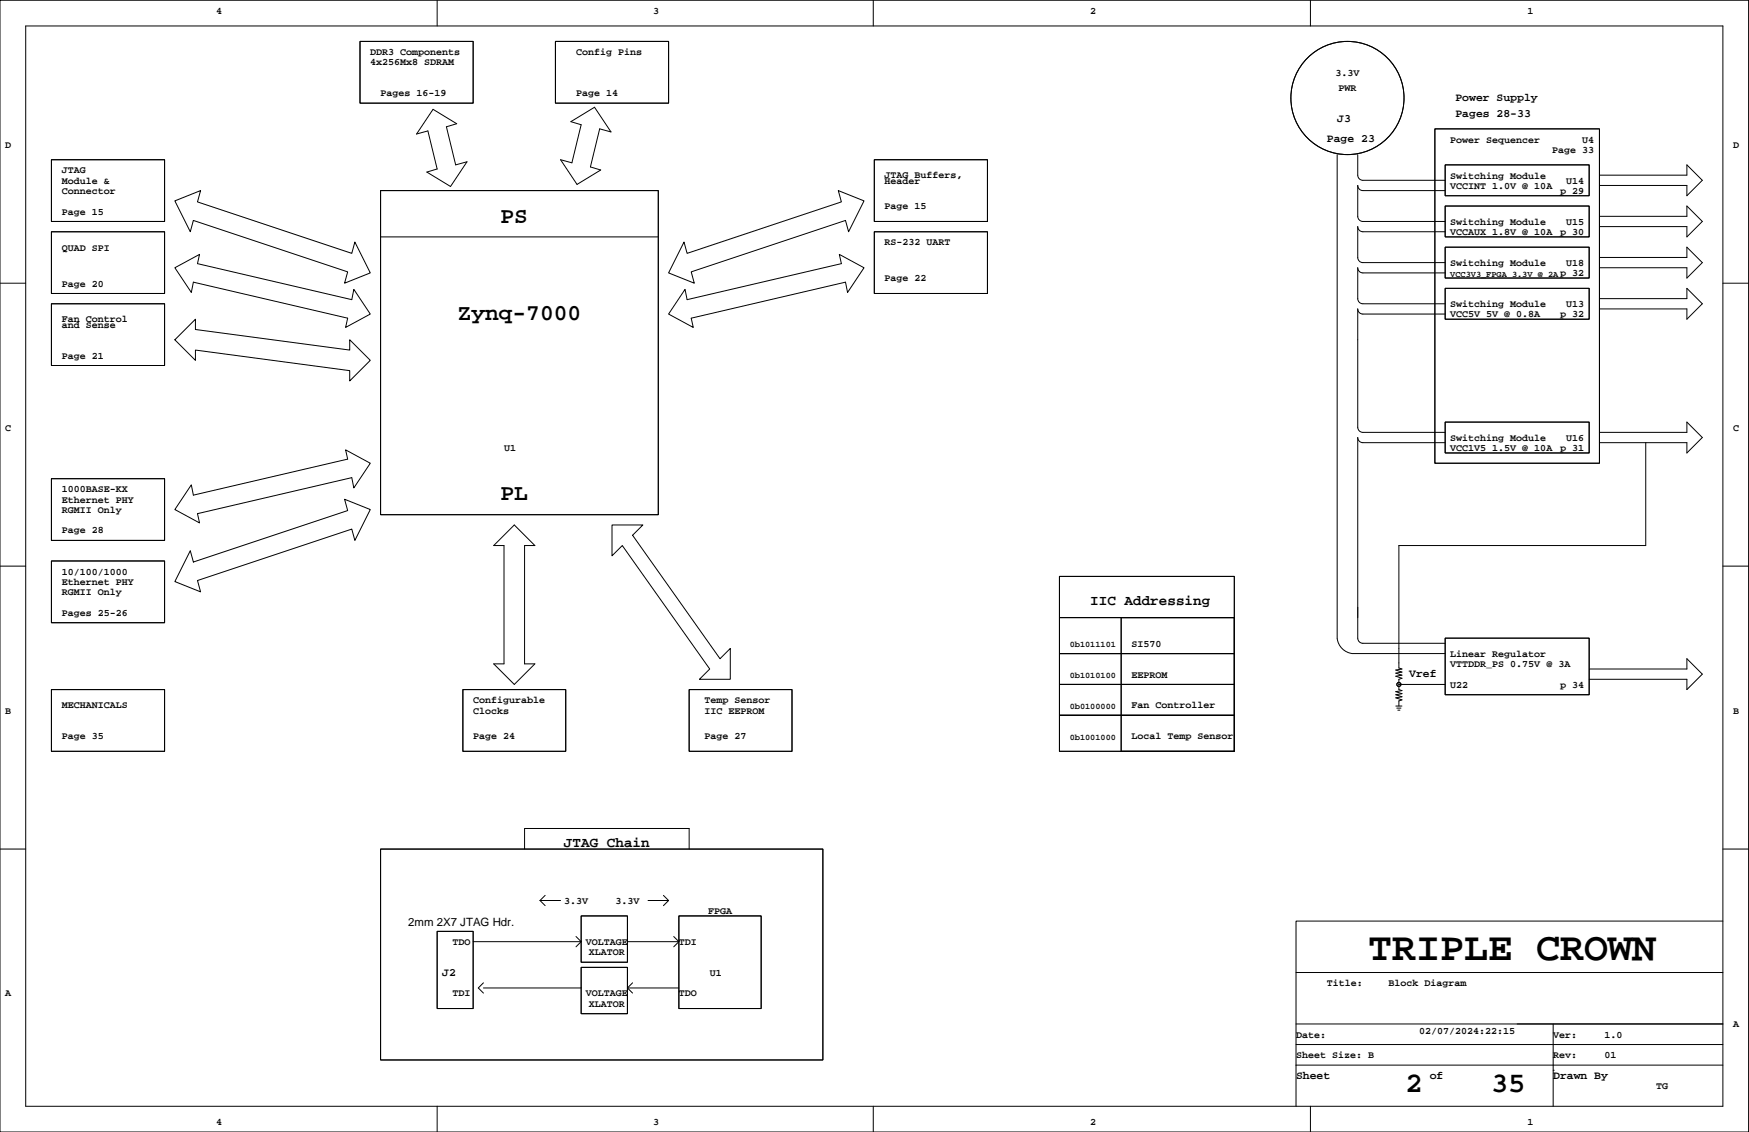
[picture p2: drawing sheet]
<svg xmlns="http://www.w3.org/2000/svg" width="432mm" height="279mm" viewBox="0 0 432 279" stroke-linecap="round" stroke-linejoin="round" font-family="sans-serif">
<g fill="none" stroke="#000" stroke-width=".25">
<path d="M0 .1h431.7v279.3h-431.7zM6.3 6.4h419.1v266.7h-419.1zM88.9 10.2h27.9v15.3h-27.9zM107.9 .1v6.3M137.1 10.2h28v15.3h-28zM215.6 .1v6.3M323.5 .1v6.3M12.7 39.4h27.9v15.3h-27.9zM106.9 27l5.9 3.5-2.6 .8 2.3 9.4 2.8-.8-4.1 6.1-5.8-3.5 2.5-.8-2.3-9.4-2.8 .8zM140.9 30l5.9-3.5 4 6.1-2.8-.8-2.2 9.4 2.5 .8-5.8 3.5-4.1-6.1 2.8 .8 2.3-9.4zM215.9 39.4h27.9v15.3h-27.9zM330.1 38.2v119.3a4.3 4.3 0 0 0 3.8 3.8h22.9"/>
<path d="M335.2 38.2v5a1.27 1.27 0 0 0 1.3 1.3h20.3M354.2 31.8h40.7v82.5h-40.7zM12.7 57.2h27.9v15.2h-27.9zM43.2 49.6l6.3-2.6-.7 2.8 38 12.7 .8-2.8 3.8 7.7-6.3 2.5 .7-2.8-38.1-12.7-.7 2.8zM94 47h68.5v80h-68.5zM94 58.5h68.5M168.9 59.7l.7 2.8 38.1-12.7-.7-2.8 6.3 2.6-3.8 7.6-.8-2.8-38.1 12.7 .8 2.8-6.3-2.5zM215.9 57.2h27.9v15.2h-27.9zM356.8 40.7h35.5v7.6h-35.5zM356.8 50.9h35.5v7.6h-35.5zM356.8 47h-20.3a1.27 1.27 0 0 1-1.3-1.2v7.6a1.27 1.27 0 0 0 1.3 1.3h20.3M356.8 57.2h-20.3a1.27 1.27 0 0 1-1.3-1.3v7.6a1.27 1.27 0 0 0 1.3 1.3h20.3"/>
<path d="M394.9 43.2h21.6v-2.5l3.8 3.8-3.8 3.8v-2.5h-21.6M394.9 53.4h21.6v-2.5l3.8 3.8-3.8 3.8v-2.6h-21.6M0 69.9h6.3M12.7 75h27.9v15.2h-27.9zM43.2 66.1l6.1-3.3-.5 2.3 38 8.9 .6-2.6 4 6.1-6.1 3.3 .5-2.3-38.1-8.9-.5 2.6zM169.1 71.4l.5 2.6 38.1-8.9-.5-2.3 6.1 3.3-4.1 6.1-.5-2.6-38.1 8.9 .6 2.3-6.1-3.3zM356.8 61h35.5v7.6h-35.5zM356.8 71.2h35.5v7.6h-35.5zM356.8 77.5h-20.3a1.27 1.27 0 0 1-1.3-1.3v29.2a1.27 1.27 0 0 0 1.3 1.3h20.3M356.8 67.4h-20.3a1.27 1.27 0 0 1-1.3-1.3v7.6a1.27 1.27 0 0 0 1.3 1.3h20.3M394.9 63.5h21.6v-2.5l3.8 3.8-3.8 3.8v-2.5h-21.6M394.9 73.7h21.6v-2.5l3.8 3.8-3.8 3.8v-2.6h-21.6"/>
<path d="M425.4 69.9h6.3M43.2 83.9l5-5.1v2.5l38.1 5.1v-2.5l5.1 5-5.1 5.1v-2.5l-38.1-5.1v2.5zM12.7 118.1h27.9v15.3h-27.9zM47.2 119.7l.5 2.5 38.1-8.9-.5-2.3 6.1 3.3-4 6.1-.6-2.5-38 8.9 .5 2.3-6.1-3.3zM356.8 104.2h35.5v7.6h-35.5zM356.8 109.3h-20.3a1.27 1.27 0 0 1-1.3-1.3v49.5a1.27 1.27 0 0 0 1.3 1.3h20.3M394.9 106.7h21.6v-2.5l3.8 3.8-3.8 3.8v-2.5h-21.6M406.3 109.3v25.4h-60.9v30.2l.7 .2-1.5 .3 1.5 .5-1.5 .2 1.5 .5-1.5 .3 1.5 .5-.7 .3v2.5l.7 .3-1.5 .2 1.5 .5-1.5 .3 1.5 .5-1.5 .2 1.5 .5-.7 .3v1.3M0 139.7h6.3M12.7 138.5h27.9v15.2h-27.9zM47 135.9l.7 2.8 38.1-12.7-.7-2.8 6.3 2.6-3.8 7.6-.8-2.8-38 12.7 .7 2.8-6.3-2.6zM121.9 134.7l5.1-5.1 5.1 5.1h-2.6v29.2h2.6l-5.1 5-5.1-5h2.5v-29.2z"/>
<path d="M151.1 129.6h7.6l-2.5 2.5 21.6 30.5 2.5-2.6v7.7h-7.6l2.5-2.6-21.6-30.4-2.5 2.5zM425.4 139.7h6.3M261.6 142.3h43.1v10.1h-43.1zM261.6 152.4h43.1v8.9h-43.1zM276.8 152.4h27.9v33h-27.9zM356.8 157.5h35.5v14h-35.5zM12.7 170.2h27.9v15.2h-27.9zM114.3 170.2h25.4v15.2h-25.4zM170.1 170.2h25.4v15.2h-25.4zM261.6 161.3h43.1v7.6h-43.1zM261.6 168.9h43.1v7.7h-43.1zM261.6 176.6h43.1v8.8h-43.1z"/>
<path d="M344.6 174.3h1.5M344.9 174.8h1M345.1 175.3h.5M345.4 168.9h11.4M392.3 165.1h24.2v-2.5l3.8 3.8-3.8 3.8v-2.5h-24.2M0 209.6h6.3M94 209.6h109.2v52h-109.2zM129.5 209.6v-5.1h40.6v5.1M425.4 209.6h6.3M107.9 229.9h8.9v19h-8.9zM116.8 232.4h26.7M133.3 222.3l1.3 1.2"/>
<path d="M133.3 222.3h5.1M134.6 221l-1.3 1.3M142.2 231.2l1.3 1.2M143.5 238.8h11.4v11.4h-11.4zM143.5 226.1h11.4v11.4h-11.4zM143.5 232.4l-1.3 1.3M154.9 232.4h12.7M160 222.3h5.1M163.8 221l1.3 1.3M165.1 222.3l-1.3 1.2M166.3 231.2l1.3 1.2M167.6 226.1h20.3v22.8h-20.3z"/>
<path d="M167.6 232.4l-1.3 1.3M425.4 227.3h-105.4v35.6M119.4 243.8h24.1M119.4 242.6l-1.3 1.2 1.3 1.3M154.9 243.8l1.3 1.3M154.9 243.8h12.7M156.2 242.6l-1.3 1.2M320 257.8h105.4M320 252.7h105.4M320 240h105.4M383.5 252.7v20.4M107.9 273.1v6.3"/>
<path d="M215.6 273.1v6.3M320 262.9v10.2M320 262.9h105.4M323.5 273.1v6.3M383.5 264.2h.1"/>
<circle cx="332.7" cy="24.2" r="14"/>
<circle cx="345.4" cy="168.9" r=".51"/>
</g>
<text font-size="9.9" x="337.7" y="237">TRIPLE CROWN</text>
<g font-size="7.1">
<text x="347" y="269.5">2</text>
<text x="368.1" y="269.5">35</text>
</g>
<g font-size="5.6">
<text x="123.6" y="54.9">PS</text>
<text x="113" y="79.1">Zynq-7000</text>
<text x="123.6" y="123.5">PL</text>
</g>
<g font-size="3.5">
<text x="269.2" y="149.3">IIC Addressing</text>
<text x="139.2" y="208.9">JTAG Chain</text>
</g>
<g font-size="2.8">
<text x="359.3" y="25">Power Supply</text>
<text x="359.3" y="28.8">Pages 28-33</text>
<text x="327.6" y="35.1">Page 23</text>
<text x="330.1" y="30">J3</text>
<text x="347.9" y="167.2">Vref</text>
<text x="100.8" y="228.5">2mm 2X7 JTAG Hdr.</text>
<text x="109.2" y="240.8">J2</text>
<text x="320" y="266.2">Sheet</text>
<text x="353" y="266.2">of</text>
<text x="383.5" y="266.2">Drawn By</text>
</g>
<g font-size="2.5">
<text x="53.3" y="3.4">4</text>
<text x="161.3" y="3.4">3</text>
<text x="269.2" y="3.4">2</text>
<text x="377.1" y="3.4">1</text>
<text x="91.4" y="13.6">DDR3 Components</text>
<text x="91.4" y="16.1">4x256Mx8 SDRAM</text>
<text x="142.2" y="13.6">Config Pins</text>
<text x="94" y="23.7">Pages 16-19</text>
<text x="142.2" y="23.7">Page 14</text>
<text x="329.7" y="18.7">3.3V</text>
<text x="330.4" y="22.5">PWR</text>
<text x="358.1" y="35.2">Power Sequencer</text>
<text x="390.6" y="35.2">U4</text>
<text x="1.3" y="36.4">D</text>
<text x="383.2" y="37.7">Page 33</text>
<text x="427.9" y="36.4">D</text>
<text x="15.2" y="47.9">Connector</text>
<text x="15.2" y="45.3">Module &amp;</text>
<text x="15.2" y="42.8">JTAG</text>
<text x="218.4" y="43.9">JTAG Buffers,</text>
<text x="218.4" y="45.3">Header</text>
<text x="358.1" y="44.1">Switching Module</text>
<text x="358.1" y="46.6">VCCINT 1.0V @ 10A</text>
<text x="385.1" y="47.9">p 29</text>
<text x="386.6" y="45.3">U14</text>
<text x="15.2" y="53">Page 15</text>
<text x="218.4" y="51.7">Page 15</text>
<text x="358.1" y="55.5">Switching Module</text>
<text x="358.1" y="58">VCCAUX 1.8V @ 10A</text>
<text x="385.1" y="58">p 30</text>
<text x="386.6" y="55.5">U15</text>
<text x="15.2" y="61.8">QUAD SPI</text>
<text x="218.4" y="60.6">RS-232 UART</text>
<text x="358.1" y="65.6">Switching Module</text>
<text x="386.6" y="65.6">U18</text>
<text x="15.2" y="70.7">Page 20</text>
<text x="218.4" y="69.5">Page 22</text>
<text x="385.1" y="68.2">p 32</text>
<text x="358.1" y="75.8">Switching Module</text>
<text x="386.6" y="75.8">U13</text>
<text x="15.2" y="79.5">Fan Control</text>
<text x="15.2" y="80.9">and Sense</text>
<text x="358.1" y="78.3">VCC5V 5V @ 0.8A</text>
<text x="385.1" y="78.3">p 32</text>
<text x="15.2" y="88.5">Page 21</text>
<text x="1.3" y="106.3">C</text>
<text x="427.9" y="106.3">C</text>
<text x="124.4" y="111.4">U1</text>
<text x="358.1" y="108.8">Switching Module</text>
<text x="358.1" y="111.4">VCC1V5 1.5V @ 10A</text>
<text x="385.1" y="111.4">p 31</text>
<text x="386.6" y="108.8">U16</text>
<text x="15.2" y="121.5">1000BASE-KX</text>
<text x="15.2" y="124.1">Ethernet PHY</text>
<text x="15.2" y="126.6">RGMII Only</text>
<text x="15.2" y="131.7">Page 28</text>
<text x="15.2" y="141.8">10/100/1000</text>
<text x="15.2" y="144.4">Ethernet PHY</text>
<text x="15.2" y="146.9">RGMII Only</text>
<text x="15.2" y="152">Pages 25-26</text>
<text x="279.3" y="159.6">SI570</text>
<text x="279.3" y="167.2">EEPROM</text>
<text x="358.1" y="162.1">Linear Regulator</text>
<text x="358.1" y="164.7">VTTDDR_PS 0.75V @ 3A</text>
<text x="116.8" y="173.6">Configurable</text>
<text x="174" y="173.6">Temp Sensor</text>
<text x="358.1" y="169.8">U22</text>
<text x="385.1" y="169.8">p 34</text>
<text x="1.3" y="176.1">B</text>
<text x="15.2" y="174.8">MECHANICALS</text>
<text x="116.8" y="176.1">Clocks</text>
<text x="174" y="176.1">IIC EEPROM</text>
<text x="279.3" y="174.8">Fan Controller</text>
<text x="427.9" y="176.1">B</text>
<text x="15.2" y="182.5">Page 35</text>
<text x="116.8" y="182.5">Page 24</text>
<text x="174" y="182.5">Page 27</text>
<text x="279.3" y="182.5">Local Temp Sensor</text>
<text x="139.2" y="223.1">3.3V</text>
<text x="151.9" y="223.1">3.3V</text>
<text x="174.8" y="225.6">FPGA</text>
<text x="111.7" y="233.3">TDO</text>
<text x="144.6" y="233.3">VOLTAGE</text>
<text x="167.6" y="233.3">TDI</text>
<text x="145.4" y="235.8">XLATOR</text>
<text x="1.3" y="245.9">A</text>
<text x="111.7" y="245.9">TDI</text>
<text x="144.6" y="245.9">VOLTAGE</text>
<text x="167.6" y="245.9">TDO</text>
<text x="175.2" y="240.9">U1</text>
<text x="327.6" y="243.4">Title:</text>
<text x="342.8" y="243.4">Block Diagram</text>
<text x="145.4" y="248.5">XLATOR</text>
<text x="320" y="256.1">Date:</text>
<text x="350.4" y="255.1">02/07/2024:22:15</text>
<text x="383.5" y="256.1">Ver:</text>
<text x="396.1" y="256.1">1.0</text>
<text x="427.9" y="253.6">A</text>
<text x="320" y="261.2">Sheet Size: B</text>
<text x="383.5" y="261.2">Rev:</text>
<text x="396.1" y="261.2">01</text>
<text x="408.8" y="268.8">TG</text>
<text x="53.3" y="277.7">4</text>
<text x="161.3" y="277.7">3</text>
<text x="269.2" y="277.7">2</text>
<text x="377.1" y="277.7">1</text>
</g>
<g font-size="2.1">
<text x="358.1" y="68.3">VCC3V3_FPGA 3.3V @ 2A</text>
<text x="264.1" y="159.7">0b1011101</text>
<text x="264.1" y="167.3">0b1010100</text>
<text x="264.1" y="174.9">0b0100000</text>
<text x="264.1" y="182.5">0b1001000</text>
</g>
</svg>
